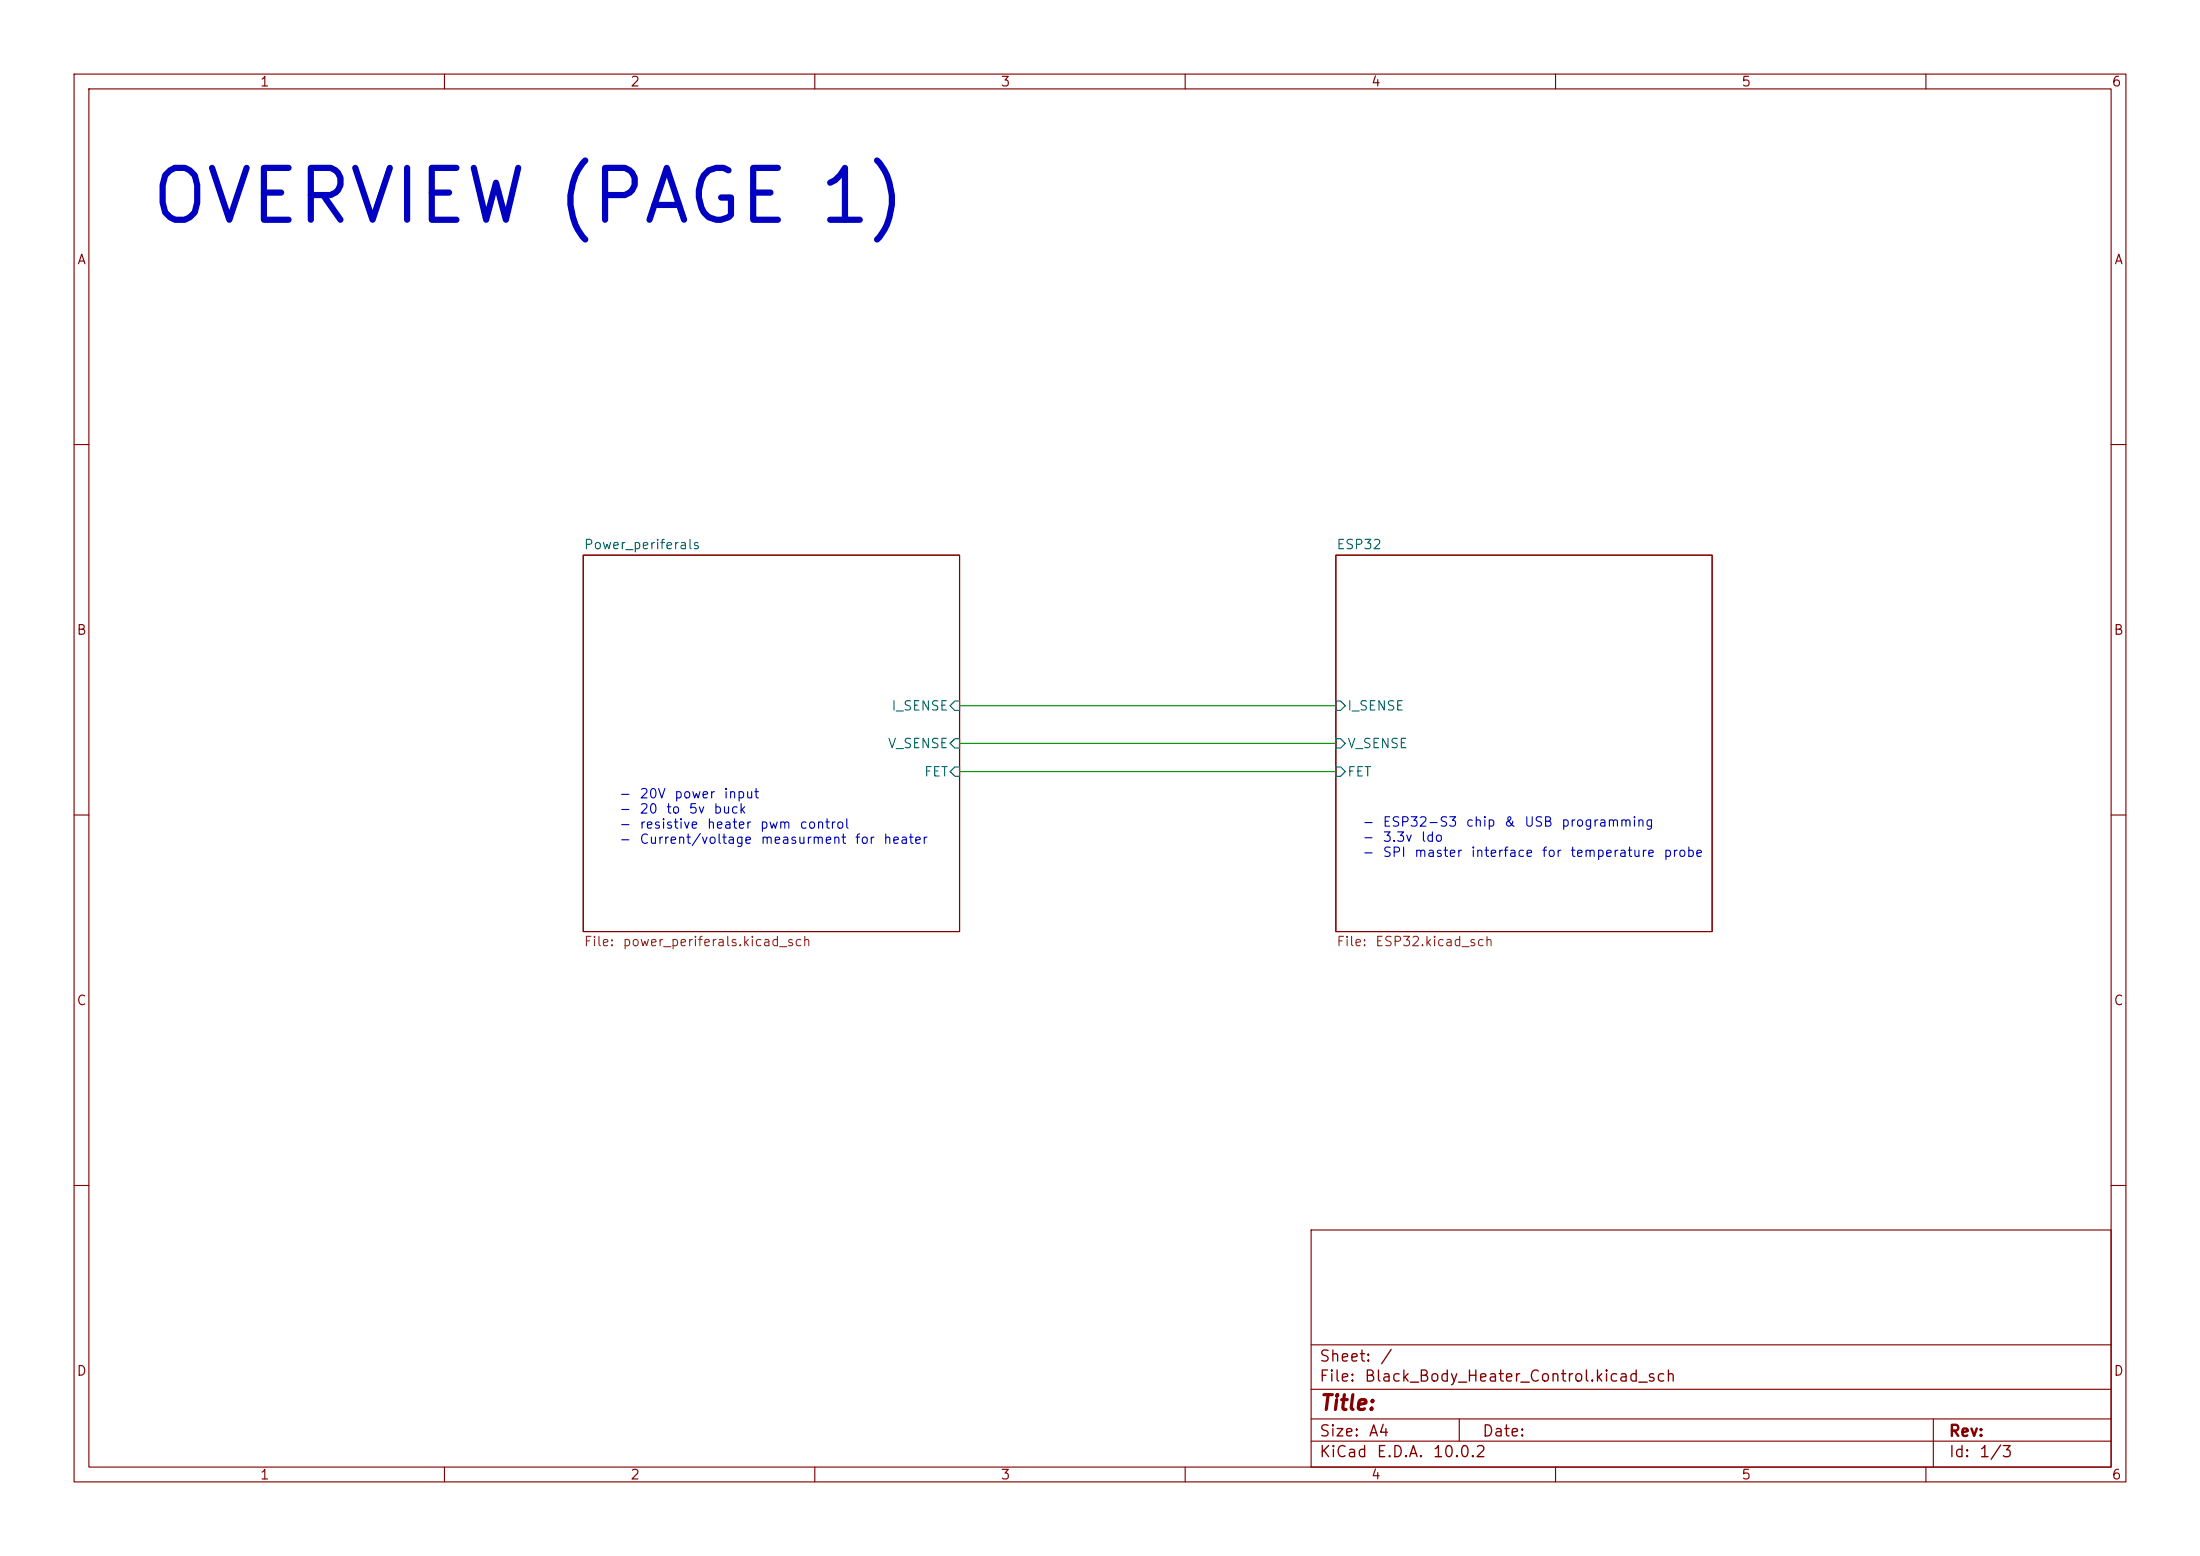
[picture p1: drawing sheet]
(kicad_sch
 (version 20260306)
 (generator "eeschema")
 (generator_version "10.0")
 (paper "A4")
 (lib_symbols)
 (text "OVERVIEW (PAGE 1)"
  (exclude_from_sim no)
  (at 71.12 26.67 0)
  (effects (font (size 7 7))))
 (text_box "- ESP32-S3 chip & USB programming\n- 3.3v ldo\n- SPI master interface for temperature probe"
  (exclude_from_sim no)
  (at 182.88 109.22 0)
  (size 48.26 13.97)
  (margins 0.9525 0.9525 0.9525 0.9525)
  (stroke (width -0.0001) (type solid))
  (fill (type none))
  (effects (font (size 1.27 1.27)) (justify left top)))
 (text_box "- 20V power input\n- 20 to 5v buck\n- resistive heater pwm control\n- Current/voltage measurment for heater"
  (exclude_from_sim no)
  (at 82.55 105.41 0)
  (size 43.18 13.97)
  (margins 0.9525 0.9525 0.9525 0.9525)
  (stroke (width -0.0001) (type solid))
  (fill (type none))
  (effects (font (size 1.27 1.27)) (justify left top)))
 (wire
  (pts (xy 180.34 95.25) (xy 129.54 95.25))
  (stroke (width 0) (type default)))
 (wire
  (pts (xy 180.34 104.14) (xy 129.54 104.14))
  (stroke (width 0) (type default)))
 (wire
  (pts (xy 180.34 100.33) (xy 129.54 100.33))
  (stroke (width 0) (type default)))
 (sheet
  (at 78.74 74.93)
  (size 50.8 50.8)
  (exclude_from_sim no)
  (in_bom yes)
  (on_board yes)
  (dnp no)
  (fields_autoplaced yes)
  (stroke (width 0.1524) (type solid))
  (fill (color 0 0 0 0))
  (property "Sheetname" "Power_periferals" (at 78.74 74.2184 0) (show_name no) (do_not_autoplace no) (effects (font (size 1.27 1.27)) (justify left bottom)))
  (property "Sheetfile" "power_periferals.kicad_sch" (at 78.74 126.3146 0) (show_name no) (do_not_autoplace no) (effects (font (size 1.27 1.27)) (justify left top)))
  (pin "FET" input (at 129.54 104.14 0) (effects (font (size 1.27 1.27)) (justify right)))
  (pin "V_SENSE" input (at 129.54 100.33 0) (effects (font (size 1.27 1.27)) (justify right)))
  (pin "I_SENSE" input (at 129.54 95.25 0) (effects (font (size 1.27 1.27)) (justify right))))
 (sheet
  (at 180.34 74.93)
  (size 50.8 50.8)
  (exclude_from_sim no)
  (in_bom yes)
  (on_board yes)
  (dnp no)
  (fields_autoplaced yes)
  (stroke (width 0.1524) (type solid))
  (fill (color 0 0 0 0))
  (property "Sheetname" "ESP32" (at 180.34 74.2184 0) (show_name no) (do_not_autoplace no) (effects (font (size 1.27 1.27)) (justify left bottom)))
  (property "Sheetfile" "ESP32.kicad_sch" (at 180.34 126.3146 0) (show_name no) (do_not_autoplace no) (effects (font (size 1.27 1.27)) (justify left top)))
  (pin "I_SENSE" input (at 180.34 95.25 180) (effects (font (size 1.27 1.27)) (justify left)))
  (pin "FET" input (at 180.34 104.14 180) (effects (font (size 1.27 1.27)) (justify left)))
  (pin "V_SENSE" input (at 180.34 100.33 180) (effects (font (size 1.27 1.27)) (justify left))))
 (sheet_instances
  (path ""
   (page "1")))
 (embedded_fonts no))
